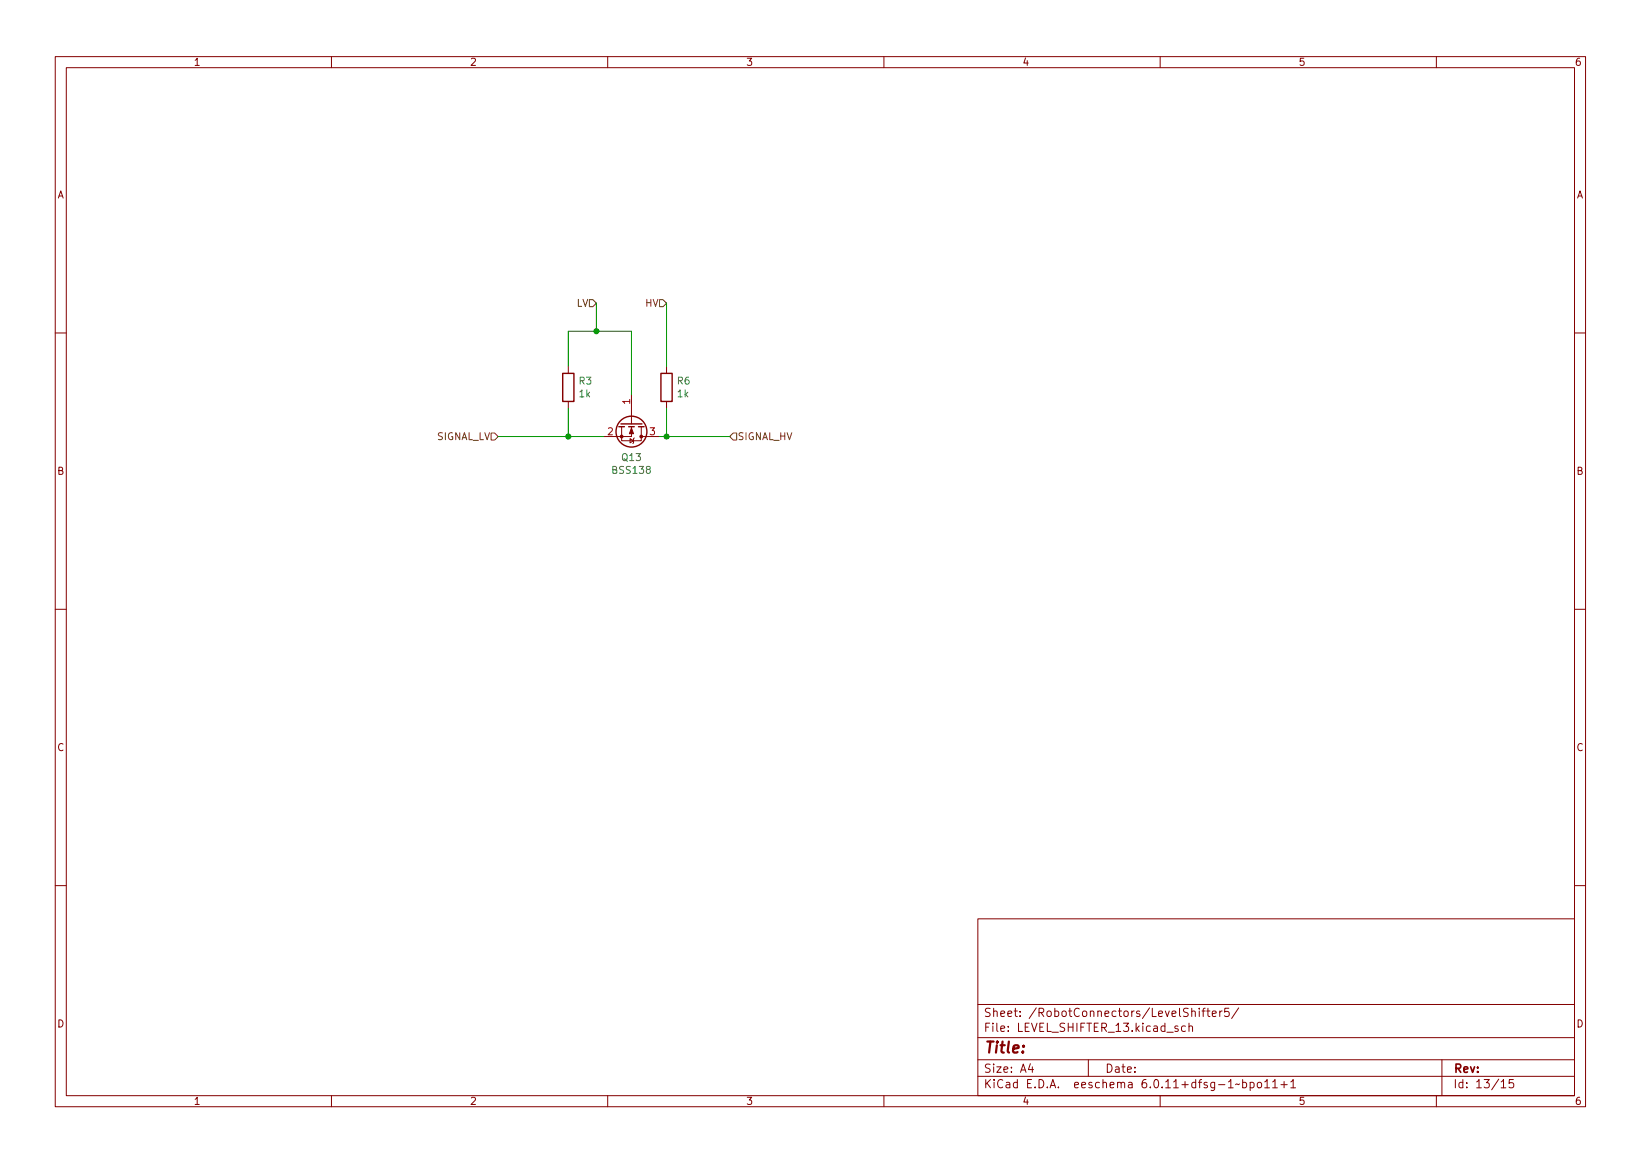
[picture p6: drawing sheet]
<svg xmlns="http://www.w3.org/2000/svg" width="297mm" height="210mm" viewBox="0 0 297 210" stroke-linecap="round" stroke-linejoin="round" font-family="sans-serif">
<g fill="none" stroke="#840000" stroke-width=".18">
<path d="M10 10.2h277v190.1h-277zM12 12.2h273v186.1h-273zM60 10.2v2M110 10.2v2M160 10.2v2M210 10.2v2M260 10.2v2M10 60.2h2M102.9 66.3v1.3M102.9 72.6v1.3M112.5 77.2v2.6h3.6v-2.6M114 79.4l.7 .4-.7 .3z"/>
<path d="M114.3 77.2v1.8h-5.1M114.3 71.4v5.3M114.8 79.2l-.1 .2v.7l-.1 .2M116.1 79h3.3M120.6 66.3v1.3M120.6 72.6v1.3M285 60.2h2M10 110.2h2M285 110.2h2M10 160.2h2M177 166.3h108v32h-108zM285 160.2h2"/>
<path d="M60 198.3v2M110 198.3v2M160 198.3v2M177 194.8h108M177 191.8h108M177 187.8h108M177 181.8h108M182.5 186.5v.1M182.5 185.7v.1M184.6 183.8v.1M184.6 183v.1M197 191.8v3"/>
<path d="M204.3 195.9h.6v.9M204.9 196.2l-.5 .1a.29 .29 0 0 0-.2 .2 .29 .29 0 0 0 .2 .3h.5M210 198.3v2M215.2 185.8l.2-.2 .4 .1 .1 .9M215.2 185.1v1.5M217.6 182.9h.5M218.1 182.4l-.3 .2v1.3M218.4 182.9h.6M218.6 182.4v1.3l.4 .2M219.4 183.4l.7-.1v-.3l-.5-.1-.2 .2 .1 .8h.6M220.8 182.9v1M221.2 182.9l-.3 .1-.1 .2"/>
<path d="M222.4 182.4h-.7l-.1 .7 .3-.1 .5 .1 .1 .2-.1 .5-.2 .1-.6-.1M224.2 182.4l-1.3 1.9M228.9 196.8h.9M230.4 195.8l.4-.5v1.5M230.4 196.8h.8M231.9 196.3h1.1M232.4 195.7v1.1M233.6 195.8l.5-.5v1.5M233.6 196.8h.9M260 198.3v2M261 191.8v6.5M273.9 195.3h-.7l-.1 .7 .3-.1 .5 .1 .1 .2-.1 .5-.2 .1-.6-.1"/>
</g>
<g fill="none" stroke="#840000" stroke-width=".25">
<path d="M101.9 67.6h2v5h-2zM112 77.2h1M112.4 76.7h3.8M113.8 77.2h1M115.6 77.2h1M119.6 67.6h2.1v5h-2.1z"/>
<circle cx="114.3" cy="78.1" r="2.79"/>
</g>
<g fill="#840000" stroke="#840000" stroke-width=".18">
<path d="M114.3 77.5l.4 1h-.8z"/>
<circle cx="112.5" cy="79" r=".25"/>
<circle cx="116.1" cy="79" r=".25"/>
</g>
<path d="M117.2 84.9l-.2-.2 .1-.2 .1-.1h.4l.1 .4-.6 .2-.1 .2v.2l.2 .3h.3l.2-.3v-.3l-.2-.2" fill="none" stroke="#006464" stroke-width=".18"/>
<path d="M106.7 54.2h.6l.6 .7-.6 .6h-.6zM119.4 54.2h.6l.6 .7-.6 .6h-.6zM88.9 78.4h.6l.7 .6-.7 .6h-.6zM132.7 78.4h.6v1.2h-.6l-.6-.6z" fill="none" stroke="#725600" stroke-width=".18"/>
<path d="M107.9 54.9v5M120.6 54.9v11.4M90.2 79h19M102.9 66.3v-6.4h11.4v11.5M102.9 73.9v5.1M119.4 79h12.7M120.6 73.9v5.1" fill="none" stroke="#009600" stroke-width=".18"/>
<g fill="#009600" stroke="#009600" stroke-width=".18">
<circle cx="120.6" cy="79" r=".46"/>
<circle cx="102.9" cy="79" r=".46"/>
<circle cx="107.9" cy="59.9" r=".46"/>
</g>
<text font-size="2.8" fill="#840000" x="178" y="191.2">Title:</text>
<g font-size="2.1" fill="#840000">
<text x="178" y="184.5">Sheet:</text>
<text x="186.2" y="184.5">/RobotConnectors/LevelShifter5/</text>
<text x="178" y="187.2">File:</text>
<text x="184.4" y="187.2">LEVEL_SHIFTER_13.kicad_sch</text>
<text x="178" y="197.4">KiCad</text>
<text x="178" y="194.6">Size:</text>
<text x="184.7" y="194.6">A4</text>
<text x="185.7" y="197.4">E.D.A.</text>
<text x="194.6" y="197.4">eeschema</text>
<text x="200" y="194.6">Date:</text>
<text x="207" y="197.4">6.0.11+dfsg-1~bpo11+1</text>
<text x="263" y="194.6">Rev:</text>
<text x="263" y="197.4">Id:</text>
<text x="267.1" y="197.4">13/15</text>
</g>
<g font-size="1.8" fill="#840000">
<text x="35" y="12.3">1</text>
<text x="85" y="12.3">2</text>
<text x="135" y="12.3">3</text>
<text x="185" y="12.3">4</text>
<text x="235" y="12.3">5</text>
<text x="285" y="12.3">6</text>
<text x="10.4" y="36.3">A</text>
<text x="285.4" y="36.3">A</text>
<text x="10.3" y="86.3">B</text>
<text x="285.3" y="86.3">B</text>
<text x="10.3" y="136.3">C</text>
<text x="285.3" y="136.3">C</text>
<text x="10.3" y="186.3">D</text>
<text x="285.3" y="186.3">D</text>
<text x="35" y="200.3">1</text>
<text x="85" y="200.3">2</text>
<text x="135" y="200.3">3</text>
<text x="185" y="200.3">4</text>
<text x="235" y="200.3">5</text>
<text x="285" y="200.3">6</text>
</g>
<g font-size="1.8" fill="#725600">
<text x="104.3" y="55.9">LV</text>
<text x="116.7" y="55.9">HV</text>
<text x="79" y="80">SIGNAL_LV</text>
<text x="133.5" y="80">SIGNAL_HV</text>
</g>
<g font-size="1.8" fill="#006464">
<text x="104.7" y="70">R3</text>
<text x="122.4" y="70">R6</text>
<text x="104.7" y="72.3">1k</text>
<text x="122.4" y="72.3">1k</text>
<text x="112.3" y="83.8">Q13</text>
<text x="110.6" y="86.1">BSS138</text>
</g>
<g font-size="1.8" fill="#a90000">
<text x="114" y="73.3" transform="rotate(-90 114 73.3)">1</text>
<text x="109.8" y="78.7">2</text>
<text x="117.4" y="78.7">3</text>
</g>
</svg>
